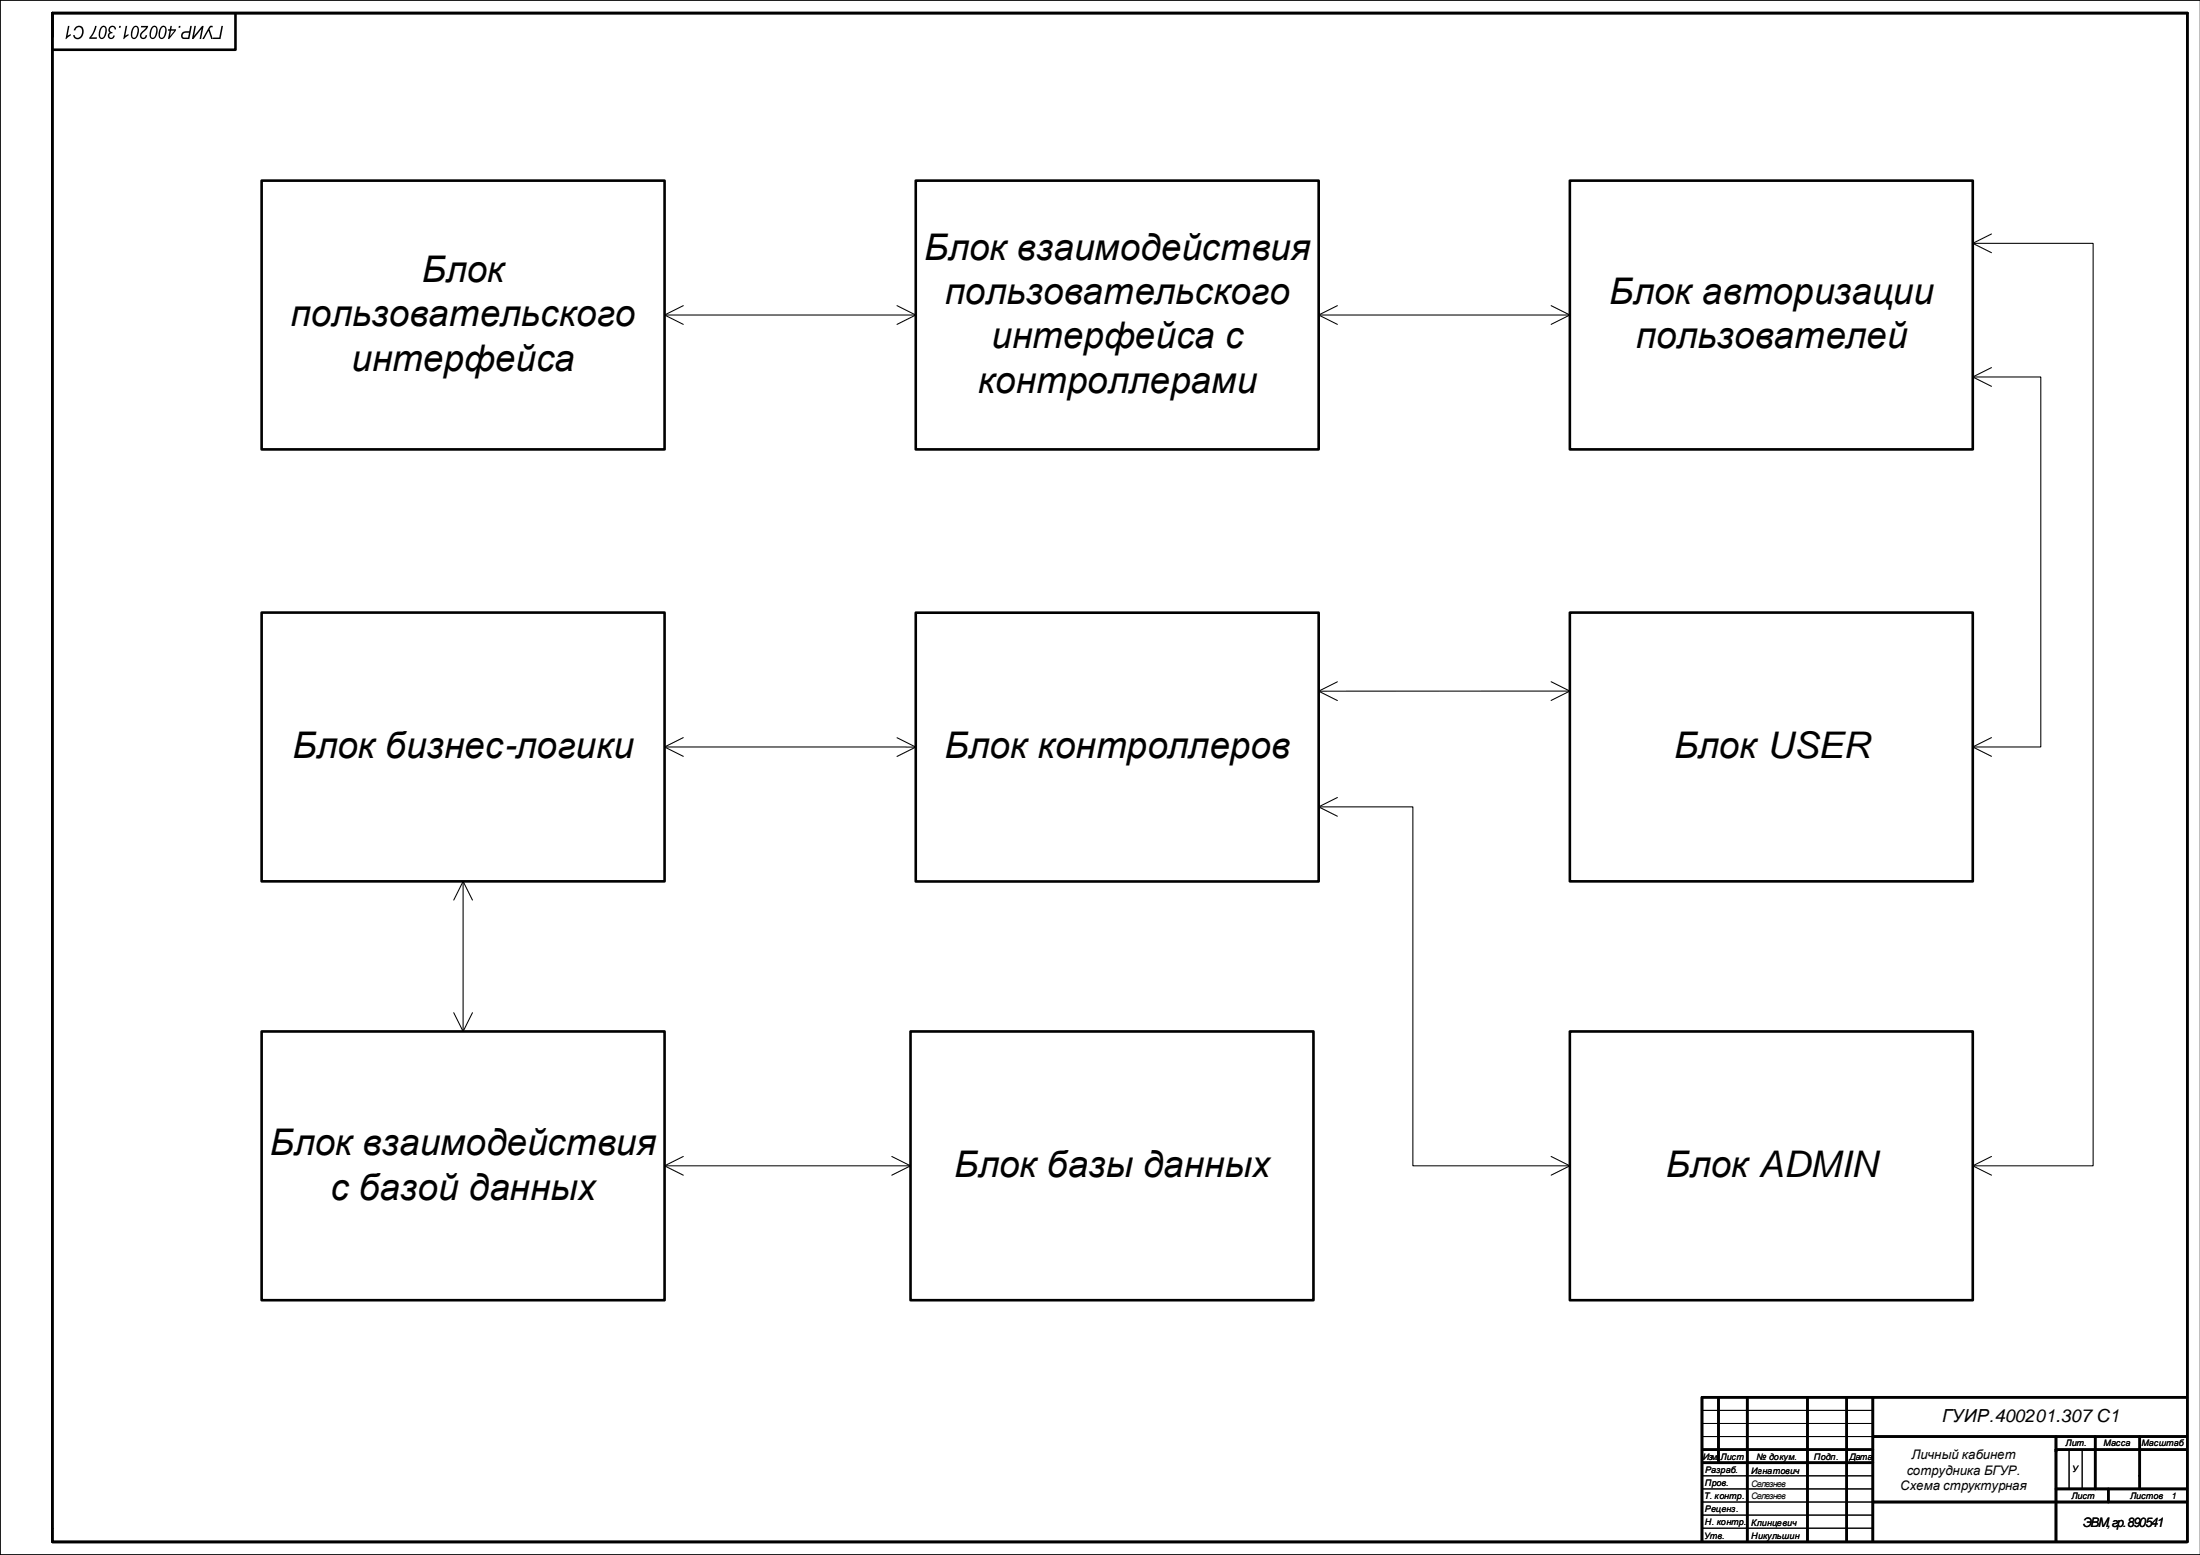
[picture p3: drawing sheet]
<svg xmlns="http://www.w3.org/2000/svg" width="841mm" height="594mm" viewBox="0 0 841 594" stroke-linecap="round" stroke-linejoin="round" font-family="sans-serif">
<path d="M840.9 0h-840.9v594h840.9M650.8 538.8h65M650.8 543.8h65M650.8 548.7h65M790.8 553.7v15.1M795.8 553.7v15.1M650.8 563.7h65M650.8 568.8h65M650.8 573.8h65M650.8 578.7h65M650.8 583.7h65" fill="none" stroke="#000" stroke-width=".38"/>
<g fill="none" stroke="#000" stroke-width="1">
<path d="M20 14v-9h816v583.8M20 5v578.7M90 5.4v13.6h-70M650.5 533.7v55.1M650.8 533.7h185M656.8 534.3v24.4M667.8 533.7v55.1M690.8 533.7v55.1M705.8 533.7v55.1M715.8 533.7v55.1M650.8 553.7h65M650.8 558.7h65"/>
<path d="M715.8 548.7h120M785.8 548.7v40.1M785.8 553.7h50M800.8 548.7v20.1M817.8 548.7v20.1M715.8 573.8h120M785.8 568.8h50M805.8 568.8v5M20 584v5h816"/>
</g>
<g fill="#000">
<path d="M28.7 10.5a1.91 1.91 0 0 1 2.5-.4 1.91 1.91 0 0 1 .8 2.4 2.14 2.14 0 0 1-1.4 2.3 2.14 2.14 0 0 1-2.5-.7l-.1-.7h.5a1.32 1.32 0 0 0 1.4 1.1 1.32 1.32 0 0 0 1.2-1.2 1.83 1.83 0 0 0-.9-2.9l-.9 .3-.5 1-.6-.1zM26 9.9h.5l-.7 3.8 1.3-.7-.1 .6-2 1.3z"/>
<path d="M45.6 9.9h.6l-.1 .7h-.7zM41.9 10.3a1.41 1.41 0 0 1 1.5-.4 1.41 1.41 0 0 1 1 1.3l-.6 .1a.91 .91 0 0 0-.9-.9 .91 .91 0 0 0-.9 1 .91 .91 0 0 0 1 .8l-.1 .5a.84 .84 0 0 0-1.2 .5 .84 .84 0 0 0 .6 1.1 .84 .84 0 0 0 1-.8l.6 .1a1.34 1.34 0 0 1-2.1 1.2 1.34 1.34 0 0 1 .1-2.3 1.39 1.39 0 0 1 0-2.2zM38.7 10.2a1.36 1.36 0 0 1 1.8-.1 1.36 1.36 0 0 1 .3 1.8 2.61 2.61 0 0 1-2.1 3 2.65 2.65 0 0 1-.6-3.7zM39 10.6l-.7 1.8a1.44 1.44 0 0 0 .6 2 3.1 3.1 0 0 0 .9-4.1zM36.3 9.9h.6l-.3 1.2-1.8 3.2h2.3l-.1 .5h-2.9l1.6-2.9z"/>
<path d="M65.1 9.9h.6l-.2 1.3h1.8l-.1 .6-2.5 3.1h-.5l.6-3.2h-.6l.1-.5h.6zM65.4 11.7l-.4 2.1 1.6-2.1zM61.6 10.2a1.36 1.36 0 0 1 1.8-.1 1.36 1.36 0 0 1 .3 1.8 2.61 2.61 0 0 1-2.2 3 2.65 2.65 0 0 1-.5-3.7zM61.9 10.6l-.7 1.8a1.44 1.44 0 0 0 .6 2 3.1 3.1 0 0 0 .9-4.1zM58.2 10.2a1.36 1.36 0 0 1 1.7-.1 1.36 1.36 0 0 1 .4 1.8 2.61 2.61 0 0 1-2.2 3 2.65 2.65 0 0 1-.6-3.7zM58.4 10.6l-.6 1.8a1.44 1.44 0 0 0 .6 2 3.1 3.1 0 0 0 .9-4.1zM53.9 9.9h2.7l-.5 1.1-1.5 1.6a.88 .88 0 0 0-.5 1.4 .88 .88 0 0 0 1.5-.3l.1-.3 .5 .1a1.43 1.43 0 0 1-2.2 1.2 1.43 1.43 0 0 1 .2-2.5l1.7-1.7h-2.1zM51 10.2a1.36 1.36 0 0 1 1.8-.1 1.36 1.36 0 0 1 .3 1.8 2.61 2.61 0 0 1-2.1 3 2.65 2.65 0 0 1-.6-3.7zM51.3 10.6l-.7 1.8a1.44 1.44 0 0 0 .6 2 3.1 3.1 0 0 0 .9-4.1zM48 9.9h.6l-.7 3.8 1.3-.7-.1 .6-2 1.3z"/>
<path d="M84.6 9.9h.6l-.9 5h-2.9l.1-.6h2.3zM80.2 10l1.1-.1-.1 .6h-.6l-.5 .6 1.3 3.8h-.7l-1-3.2-1.7 3.2h-.7zM74.3 9.9h.6l-.7 3.8 3-3.8h.6l-.9 5h-.6l.7-3.8-3.1 3.8h-.5zM69.7 12.4l.9-.4 1.7-.1 .4-2h.6l-.9 5h-1.9a1.4 1.4 0 0 1-1.3-1 1.4 1.4 0 0 1 .5-1.5zM70.1 12.9a.83 .83 0 0 0-.3 1 .83 .83 0 0 0 .9 .5h1.2l.3-1.9-1.6 .1zM68.4 9.9h.6l-.1 .7h-.7z"/>
</g>
<path d="M100 69h154v102.7h-154z" fill-rule="evenodd" fill="#fff"/>
<path d="M100 69h154v102.7h-154z" fill="none" stroke="#000" stroke-width="1"/>
<path d="M350 69h154v102.7h-154z" fill-rule="evenodd" fill="#fff"/>
<path d="M350 69h154v102.7h-154z" fill="none" stroke="#000" stroke-width="1"/>
<path d="M600 69h154v102.7h-154z" fill-rule="evenodd" fill="#fff"/>
<path d="M600 69h154v102.7h-154z" fill="none" stroke="#000" stroke-width="1"/>
<path d="M100 234h154v102.7h-154z" fill-rule="evenodd" fill="#fff"/>
<path d="M100 234h154v102.7h-154z" fill="none" stroke="#000" stroke-width="1"/>
<path d="M100 394h154v102.7h-154z" fill-rule="evenodd" fill="#fff"/>
<path d="M100 394h154v102.7h-154z" fill="none" stroke="#000" stroke-width="1"/>
<path d="M350 234h154v102.7h-154z" fill-rule="evenodd" fill="#fff"/>
<path d="M350 234h154v102.7h-154z" fill="none" stroke="#000" stroke-width="1"/>
<path d="M600 234h154v102.7h-154z" fill-rule="evenodd" fill="#fff"/>
<path d="M600 234h154v102.7h-154z" fill="none" stroke="#000" stroke-width="1"/>
<path d="M348 394h154v102.7h-154z" fill-rule="evenodd" fill="#fff"/>
<path d="M348 394h154v102.7h-154z" fill="none" stroke="#000" stroke-width="1"/>
<path d="M600 394h154v102.7h-154z" fill-rule="evenodd" fill="#fff"/>
<path d="M600 394h154v102.7h-154z" fill="none" stroke="#000" stroke-width="1"/>
<g fill="none" stroke="#000" stroke-width=".4">
<path d="M754 93h46v352.3h-46M761.2 89.4l-7.2 3.6 7.2 3.5M261.2 116.8l-7.2 3.5 7.2 3.6M342.8 116.8l7.2 3.5-7.2 3.6M511.2 116.8l-7.2 3.5 7.2 3.6M592.8 116.8l7.2 3.5-7.2 3.6M254 120.3h96M504 120.3h96M754 144h26v141.3h-26M761.2 140.4l-7.2 3.6 7.2 3.6M511.1 260.4l-7.1 3.6 7.1 3.6M592.8 260.4l7.2 3.6-7.2 3.6"/>
<path d="M600 264h-96M254 285.3l96 .1M261.2 281.8l-7.2 3.5 7.2 3.6M342.8 281.8l7.2 3.6-7.2 3.6M761.2 281.8l-7.2 3.5 7.2 3.6M504 308.2h36v137.1h60M511.2 304.6l-7.2 3.6 7.2 3.6M177 336.7v57.3M173.4 343.8l3.6-7.1 3.6 7.1M173.4 386.8l3.6 7.2 3.6-7.2M254 445.3h94M261.2 441.8l-7.2 3.5 7.2 3.6"/>
<path d="M340.8 441.8l7.2 3.5-7.2 3.6M592.8 441.8l7.2 3.5-7.2 3.6M761.2 441.8l-7.2 3.5 7.2 3.6"/>
</g>
<g font-size="14">
<text x="353.2" y="99.2">Блок взаимодействия</text>
<text x="161.2" y="107.7">Блок</text>
<text x="361.1" y="116.2">пользовательского</text>
<text x="615.1" y="116.2">Блок авторизации</text>
<text x="111.1" y="124.6">пользовательского</text>
<text x="378.9" y="133.1">интерфейса с</text>
<text x="625.3" y="133.1">пользователей</text>
<text x="134.3" y="141.6">интерфейса</text>
<text x="373.8" y="150">контроллерами</text>
<text x="111.8" y="289.7">Блок бизнес-логики</text>
<text x="361.1" y="289.7">Блок контроллеров</text>
<text x="639.8" y="289.7">Блок USER</text>
<text x="103.1" y="441.3">Блок взаимодействия</text>
<text x="364.7" y="449.8">Блок базы данных</text>
<text x="636.7" y="449.8">Блок ADMIN</text>
<text x="126.3" y="458.2">с базой данных</text>
</g>
<text font-size="6.9" x="742.3" y="543.3">ГУИР.400201.307 C1</text>
<g font-size="5">
<text x="730.6" y="557.3">Личный кабинет</text>
<text x="728.8" y="563.3">сотрудника БГУР.</text>
<text x="726.3" y="569.3">Схема структурная</text>
<text x="796.1" y="583.3">ЭВМ, гр. 890541</text>
</g>
<g font-size="3.4">
<text x="650.9" y="557.6">Изм.</text>
<text x="657.6" y="557.7">Лист</text>
<text x="671.4" y="557.6">№ докум.</text>
<text x="693.3" y="557.7">Подп.</text>
<text x="706.8" y="557.6">Дата</text>
<text x="789.4" y="552.5">Лит.</text>
<text x="804" y="552.5">Масса</text>
<text x="818.4" y="552.5">Масштаб</text>
<text x="651.7" y="562.7">Разраб.</text>
<text x="669.4" y="563.1">Игнатович</text>
<text x="792" y="562.3">У</text>
<text x="651.6" y="567.7">Пров.</text>
<text x="669.4" y="567.8">Селезнев</text>
<text x="651.3" y="572.8">Т. контр.</text>
<text x="669.4" y="572.8">Селезнев</text>
<text x="791.7" y="572.5">Лист</text>
<text x="814.1" y="572.5">Листов</text>
<text x="829.8" y="572.6">1</text>
<text x="651.6" y="577.7">Реценз.</text>
<text x="651.4" y="587.8">Утв.</text>
<text x="651.6" y="582.7">Н. контр.</text>
<text x="669.4" y="582.8">Клинцевич</text>
<text x="669.4" y="587.8">Никульшин</text>
</g>
</svg>
